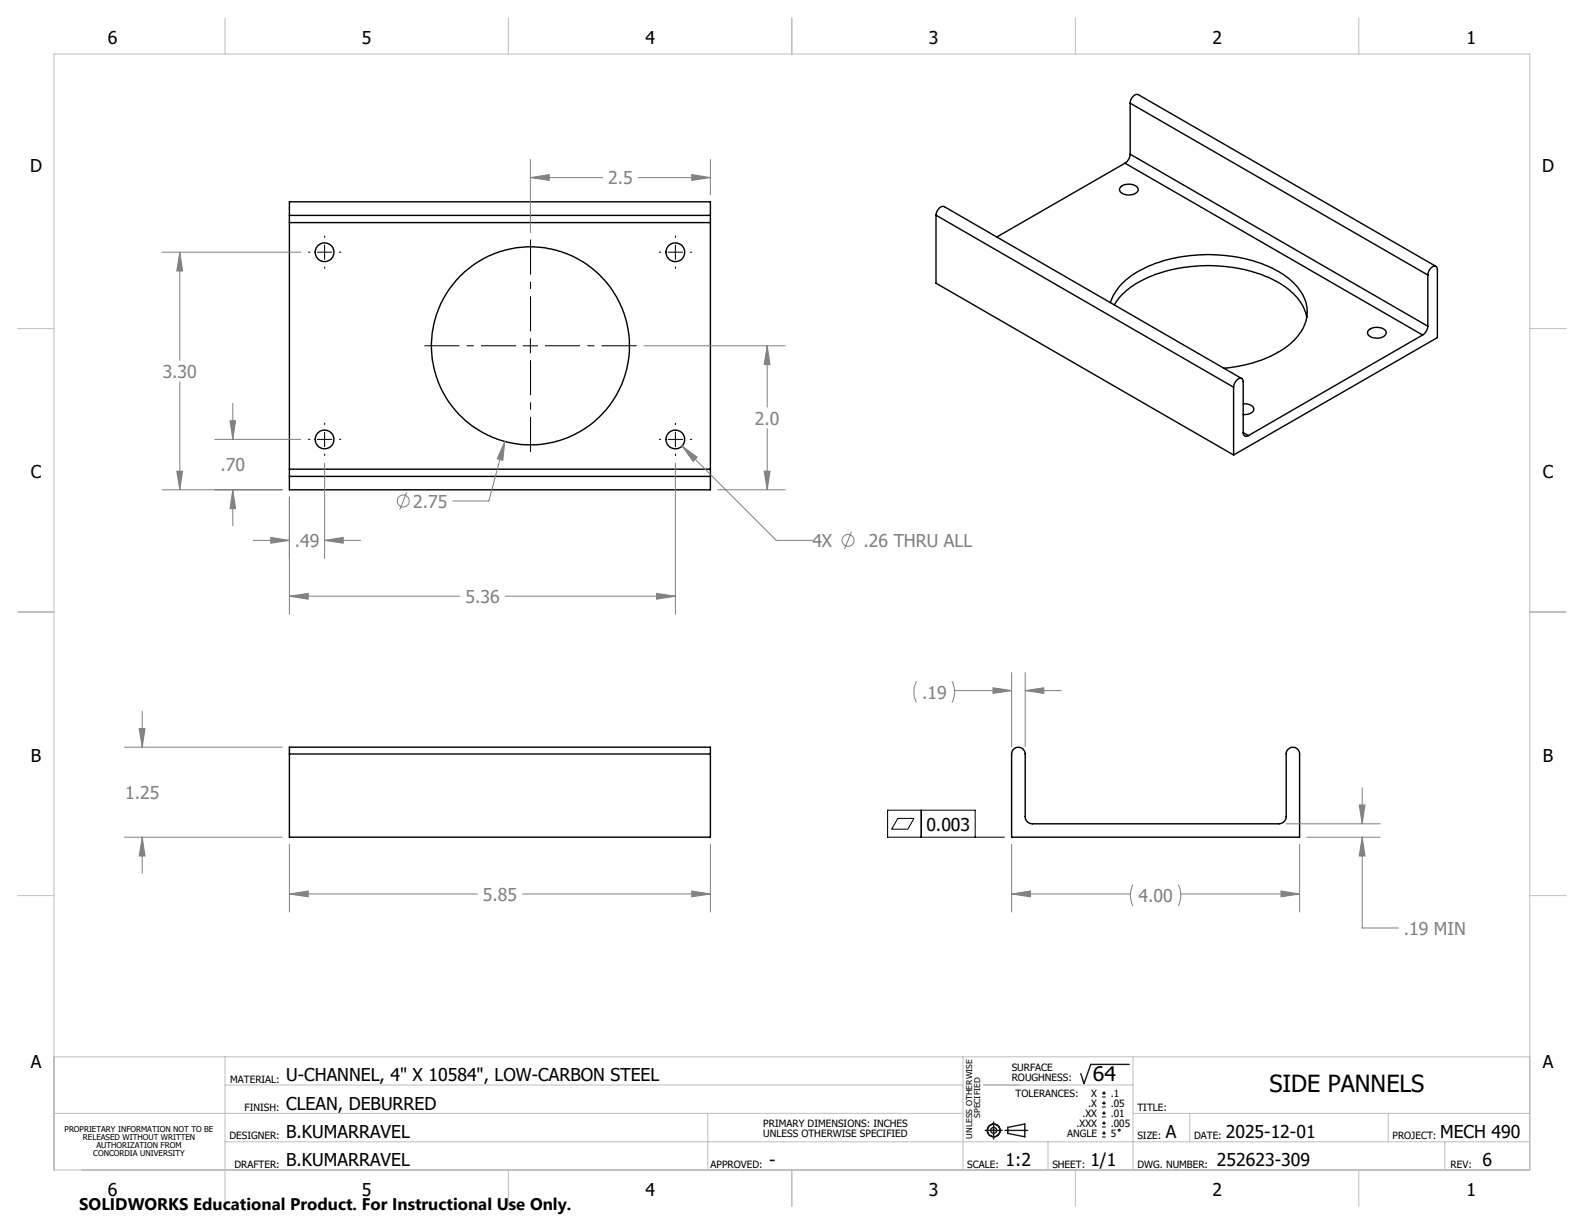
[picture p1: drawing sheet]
<svg xmlns="http://www.w3.org/2000/svg" width="279mm" height="216mm" viewBox="0 0 279 216" stroke-linecap="round" stroke-linejoin="round" font-family="sans-serif">
<g fill="none" stroke="#000" stroke-width=".25">
<path d="M199.4 18.2a1.52 1.52 0 0 1 1.3-1.5l52.6 30.3M199.4 18.2l52.4 30.3M199.4 18.2v9M51 38v-2.4h74.3v2.4M51 38v1.3M51 39.3v43.5M51 38h74.3M51 39.3h74.3M125.3 38v1.3M125.3 39.3v43.5M165.1 38a1.44 1.44 0 0 1 1.4-1.6l52.5 30.4M165.1 38l52.5 30.3"/>
<path d="M165.1 38v12l52.5 30.3M197.7 33a2.21 2.21 0 0 1 3 .2 1.24 1.24 0 0 1-1.5 1.2 1.56 1.56 0 0 1-1.8-1zM198.4 28.8l-22.6 13M198.4 28.8l52.5 30.3M199.4 27.2a2.07 2.07 0 0 1-1 1.6M199.4 27.2l52.4 30.3M195.9 53.4a10.7 10.7 0 0 1 6.2-6.2 27.5 27.5 0 0 1 23 .5 9.4 9.4 0 0 1 5.4 6.5 7.5 7.5 0 0 1-3.2 6.7 21.6 21.6 0 0 1-11.4 4M196.5 53.8a13.6 13.6 0 0 1 7.9-5.6 27.9 27.9 0 0 1 20.1 1.1 10.4 10.4 0 0 1 5.9 6.3l.1 .4M241.5 58.2a2.15 2.15 0 0 1 3 .4 1.24 1.24 0 0 1-1.4 1.1h-.1a1.48 1.48 0 0 1-1.8-1zM250.9 59.1l-30.7 17.7M251.8 57.5a2.08 2.08 0 0 1-.9 1.6M251.8 48.5a1.44 1.44 0 0 1 1.5-1.5l.2 .5v12l-35.9 20.8"/>
<path d="M251.8 48.5v9M217.6 68.3a1.5 1.5 0 0 1 1.4-1.6l.3 .5v9.1M217.6 68.3v12M219.3 76.3a.56 .56 0 0 0 .3 .6 .56 .56 0 0 0 .6-.1M219.3 71.2a1.48 1.48 0 0 1 1.9 1.1 1.7 1.7 0 0 1-1.9 .8M219.3 76.3l.9 .5M51 84v2.4h74.3v-2.4M51 82.8v1.2M51 84h74.3M51 82.8h74.3M125.3 82.8v1.2M51 133v-1.2h74.3v1.2"/>
<path d="M51 133h74.3M51 133v14.7h74.3v-14.7M178.8 132.2a1.2 1.2 0 0 1 1.3-.3 1.2 1.2 0 0 1 .7 1.1v11a1.26 1.26 0 0 0 1.3 1.3h43.5a1.33 1.33 0 0 0 1.3-1.3v-11a1.18 1.18 0 0 1 1.2-1.2 1.18 1.18 0 0 1 1.1 1.2v14.7h-50.8v-14.8z"/>
<circle cx="57.3" cy="44.5" r="1.65"/>
<circle cx="119.1" cy="44.5" r="1.65"/>
<circle cx="57.3" cy="77.5" r="1.65"/>
<circle cx="93.6" cy="61" r="17.5"/>
<circle cx="119.1" cy="77.5" r="1.65"/>
</g>
<g fill="none" stroke="#808080" stroke-width=".18">
<path d="M93.6 31.3l3.3-.5v1zM93.6 28.2v12.8M93.6 31.3h12.7M112.6 31.3h12.7M122 30.8l3.3 .5-3.3 .5zM125.3 28.2v6.1M28.5 44.5h24.6M31.7 44.5l.5 3.3h-1zM31.7 44.5v19.1M31.7 67.3v19.1M37.9 77.5h15.2M40.6 74.2h1l-.5 3.3z"/>
<path d="M41.1 71.2v6.3M89 77.9l-.3 3.3-1-.3zM89 77.9l-2.8 10.5h-6.3M113.6 61h24.9M120.3 78.7l2.7 1.9-.7 .8zM120.3 78.7l16.6 16.6h6.4M135.3 61l.5 3.3h-1zM135.3 61v10.8M135.3 75.6v10.8M28.5 86.4h21.3M31.2 83.1h1l-.5 3.3zM41.1 86.4l.5 3.3h-1z"/>
<path d="M41.1 86.4v6.3M44.7 95.3h6.3M47.8 94.8l3.2 .5-3.2 .5zM51 87.7v20.6M57.3 95.3l3.2-.5v1zM57.3 81.7v16.8M57.3 95.3h6.3M71.7 86.9l-1.2 3M119.1 81.7v26.6M126.6 86.4h11.9M134.8 83.1h1l-.5 3.3zM150.2 93.8l-1.2 3"/>
<path d="M51 105.2l3.4-.5v1zM51 105.2h30.1M89.1 105.2h30M115.8 104.7l3.3 .5-3.3 .5zM178.4 118.6v13.1M180.8 118.6v13.1M21.9 131.8h27.9M24.6 128.5h1l-.5 3.3zM25.1 125.4v6.4M161.6 120.2a4.4 4.4 0 0 0 0 3.7M167.9 120.2a4.1 4.1 0 0 1 0 3.7M168.4 121.8h10"/>
<path d="M175.2 121.3l3.2 .5-3.2 .5zM180.8 121.8l3.3-.5v1zM180.8 121.8h6.4M240.3 139v6.3M21.9 147.7h27.9M25.1 147.7l.5 3.3h-1zM25.1 147.7v6.3M51 157.7l3.4-.5v1zM51 148.9v12M51 157.7h33.2M92.2 157.7h33.1M122 157.2l3.3 .5-3.3 .5z"/>
<path d="M125.3 148.9v12M178.4 157.7l3.4-.5v1zM178.4 157.7h21M178.4 148.9v12M199.8 156a4.1 4.1 0 0 0 0 3.8M207.8 156a4.1 4.1 0 0 1 0 3.8M208.3 157.7h20.9M226 157.2l3.2 .5-3.2 .5zM226.9 145.3h16.6M229.2 148.9v12M230.5 147.7h13M239.7 142h1.1l-.5 3.3z"/>
<path d="M240.3 147.7l.5 3.3h-1.1zM240.3 147.7v16h6.3"/>
<circle cx="71.1" cy="88.4" r="1.06"/>
<circle cx="149.6" cy="95.3" r="1.06"/>
</g>
<g fill="none" stroke="#000" stroke-width=".18">
<path d="M56 44.5h2.5M57.3 43.2v2.6M93.6 59.7v2.6M117.9 44.5h2.5M119.1 43.2v2.6M56 77.5h2.5M57.3 76.2v2.6M92.3 61h2.5M117.9 77.5h2.5M119.1 76.2v2.6M158.4 144.4h2.8l-1.1 1.9h-2.8zM162.5 142.9v4.8"/>
<path d="M172 147.7v-4.8h-15.4v4.8h20.6M194.4 193.5h.7M194.4 192.8h.7M194.4 195.3h.7M194.4 194.6h.7M194.4 197h.7M194.4 196.4h.7M194.4 198.8h.7M194.4 198.1h.7M194.4 199.9h.7M194.7 192.5v.6M194.7 194.2v.7"/>
<path d="M194.7 196v.7M194.7 197.8v.6M194.7 199.5v.7M194.4 200.6h.7"/>
<circle cx="197.4" cy="199.4" r=".16"/>
</g>
<g fill="none" stroke="#191924" stroke-width=".25">
<path d="M173.8 199.4h3M175.3 197.9v3M177.3 199.4h4M177.8 198.9l3-.6v2.2l-3-.6zM199.2 187.7h-6.8l-1.2 3.4-.6-1.7"/>
<circle cx="175.3" cy="199.4" r="1.11"/>
<circle cx="175.3" cy="199.4" r=".52"/>
</g>
<g fill="none" stroke="#000" stroke-width=".18" stroke-dasharray="15.2 1.3 1.3 1.3" stroke-linecap="butt">
<path d="M54.7 44.5h-.4M57.3 41.9v-.3M57.3 47v.4M59.8 44.5h.4M116.6 44.5h-.4M119.1 41.9v-.3M119.1 47v.4M121.7 44.5h.4M54.7 77.5h-.4M57.3 75v-.4M59.8 77.5h.4M116.6 77.5h-.4"/>
<path d="M119.1 75v-.4M121.7 77.5h.4M57.3 80v.4M119.1 80v.4"/>
</g>
<path d="M93.6 58.4v-16.1M91 61h-16.1M93.6 63.5v16.2M96.1 61h16.2" fill="none" stroke="#000" stroke-width=".18" stroke-dasharray="15.2 1.3 1.3 1.3" stroke-dashoffset="9" stroke-linecap="butt"/>
<g fill="none" stroke="#c0c0c0" stroke-width=".18">
<path d="M9.5 9.5h260.3v196.9h-260.3zM39.7 3.2v6.3M89.7 3.2v6.3M139.7 3.2v6.4M189.7 3.2v6.3M239.7 3.2v6.3M3.1 58h6.4M269.8 58h6.4M3.1 107.9h6.4M269.8 107.9h6.4M3.1 158h6.4M269.8 158h6.4"/>
<path d="M9.5 186.4h260.3M9.5 196.4h160.4M39.7 186.4v26.4M39.7 191.4h130.2M124.8 196.4v10M169.9 186.4v20M173.5 191.4h26.3M199.8 196.4h70M199.8 186.4v20M209.9 196.4v5M244.9 196.4v5M39.7 201.4h230.1"/>
<path d="M89.7 206.4v6.4M139.7 206.4v6.4M184.9 201.4v5M189.7 206.4v6.4M239.7 206.4v6.4M254.8 201.4v5"/>
</g>
<path d="M51 157.7l3.4-.5v1zM122 157.2l3.3 .5-3.3 .5zM24.6 128.5h1l-.5 3.3zM25.1 147.7l.5 3.3h-1zM47.8 94.8l3.2 .5-3.2 .5zM57.3 95.3l3.2-.5v1zM51 105.2l3.4-.5v1zM115.8 104.7l3.3 .5-3.3 .5zM41.1 86.4l.5 3.3h-1zM40.6 74.2h1l-.5 3.3zM31.2 83.1h1l-.5 3.3zM31.7 44.5l.5 3.3h-1zM120.3 78.7l2 2.7 .7-.8zM89 77.9l-1.3 3 1 .3zM93.6 31.3l3.3-.5v1zM122 30.8l3.3 .5-3.3 .5zM135.3 61l.5 3.3h-1zM134.8 83.1h1l-.5 3.3zM178.4 157.7l3.4-.5v1zM226 157.2l3.2 .5-3.2 .5zM175.2 121.3l3.2 .5-3.2 .5zM180.8 121.8l3.3-.5v1zM239.7 142h1.1l-.5 3.3zM240.3 147.7l.5 3.3h-1.1z" fill="#808080"/>
<text font-size="4.2" x="223.9" y="192.6">SIDE PANNELS</text>
<text font-size="3.5" x="192.8" y="190.6">64</text>
<g font-size="3.1">
<text x="19" y="7.8">6</text>
<text x="63.9" y="7.8">5</text>
<text x="113.9" y="7.8">4</text>
<text x="163.9" y="7.8">3</text>
<text x="213.8" y="7.8">2</text>
<text x="258.7" y="7.8">1</text>
<text x="5.3" y="30.4">D</text>
<text x="272" y="30.4">D</text>
<text x="5.4" y="84.4">C</text>
<text x="272.1" y="84.4">C</text>
<text x="5.4" y="134.4">B</text>
<text x="272.1" y="134.4">B</text>
<text x="163.4" y="146.5">0.003</text>
<text x="5.4" y="188.4">A</text>
<text x="50.5" y="190.7">U-CHANNEL, 4&quot; X 10584&quot;, LOW-CARBON STEEL</text>
<text x="272.1" y="188.4">A</text>
<text x="50.5" y="195.7">CLEAN, DEBURRED</text>
<text x="50.5" y="200.7">B.KUMARRAVEL</text>
<text x="205.7" y="200.7">A</text>
<text x="216.2" y="200.7">2025-12-01</text>
<text x="254" y="200.7">MECH 490</text>
<text x="50.5" y="205.7">B.KUMARRAVEL</text>
<text x="135.7" y="205.7">-</text>
<text x="177.4" y="205.7">1:2</text>
<text x="192.3" y="205.7">1/1</text>
<text x="214.6" y="205.7">252623-309</text>
<text x="261.5" y="205.7">6</text>
<text x="19" y="211">6</text>
<text x="63.9" y="211">5</text>
<text x="113.9" y="211">4</text>
<text x="163.9" y="211">3</text>
<text x="213.8" y="211">2</text>
<text x="258.7" y="211">1</text>
</g>
<g font-size="3.1" fill="#808080">
<text x="107.3" y="32.5">2.5</text>
<text x="28.7" y="66.6">3.30</text>
<text x="133.2" y="74.9">2.0</text>
<text x="38.9" y="83.2">.70</text>
<text x="72.9" y="89.6">2.75</text>
<text x="52" y="96.5">.49</text>
<text x="143.3" y="96.5">4X</text>
<text x="152.3" y="96.5">.26 THRU ALL</text>
<text x="82.1" y="106.4">5.36</text>
<text x="162.6" y="123.2">.19</text>
<text x="22.1" y="140.9">1.25</text>
<text x="85.2" y="158.9">5.85</text>
<text x="200.8" y="159.1">4.00</text>
<text x="247.6" y="164.9">.19 MIN</text>
</g>
<text font-size="3" x="14" y="213.5">SOLIDWORKS Educational Product. For Instructional Use Only.</text>
<g font-size="1.8">
<text x="40.6" y="191">MATERIAL:</text>
<text x="178.5" y="189">SURFACE</text>
<text x="178.5" y="190.8">ROUGHNESS:</text>
<text x="43.1" y="196">FINISH:</text>
<text x="179.1" y="193.5">TOLERANCES:</text>
<text x="190.9" y="197">.XX</text>
<text x="191.9" y="195.3">.X</text>
<text x="192.5" y="193.5">X</text>
<text x="195.9" y="193.5">.1</text>
<text x="195.9" y="195.3">.05</text>
<text x="195.9" y="197">.01</text>
<text x="200.6" y="196">TITLE:</text>
<text x="40.5" y="201">DESIGNER:</text>
<text x="134.6" y="198.8">PRIMARY DIMENSIONS: INCHES</text>
<text x="134.6" y="200.5">UNLESS OTHERWISE SPECIFIED</text>
<text x="188.2" y="200.5">ANGLE</text>
<text x="189.9" y="198.8">.XXX</text>
<text x="195.9" y="198.8">.005</text>
<text x="195.9" y="200.5">5</text>
<text x="200.6" y="201">SIZE:</text>
<text x="210.6" y="201">DATE:</text>
<text x="245.6" y="201">PROJECT:</text>
<text x="41.3" y="206">DRAFTER:</text>
<text x="125.3" y="206">APPROVED:</text>
<text x="170.6" y="206">SCALE:</text>
<text x="185.6" y="206">SHEET:</text>
<text x="200.6" y="206">DWG. NUMBER:</text>
<text x="255.9" y="206">REV:</text>
</g>
<g font-size="1.4">
<text x="172.9" y="197.2" transform="rotate(-90 172.9 197.2)">SPECIFIED</text>
<text x="11.4" y="199.7">PROPRIETARY INFORMATION NOT TO BE</text>
<text x="14.6" y="201.1">RELEASED WITHOUT WRITTEN</text>
<text x="16.5" y="203.9">CONCORDIA UNIVERSITY</text>
<text x="17" y="202.5">AUTHORIZATION FROM</text>
<text x="171.5" y="200.8" transform="rotate(-90 171.5 200.8)">UNLESS OTHERWISE</text>
</g>
</svg>
